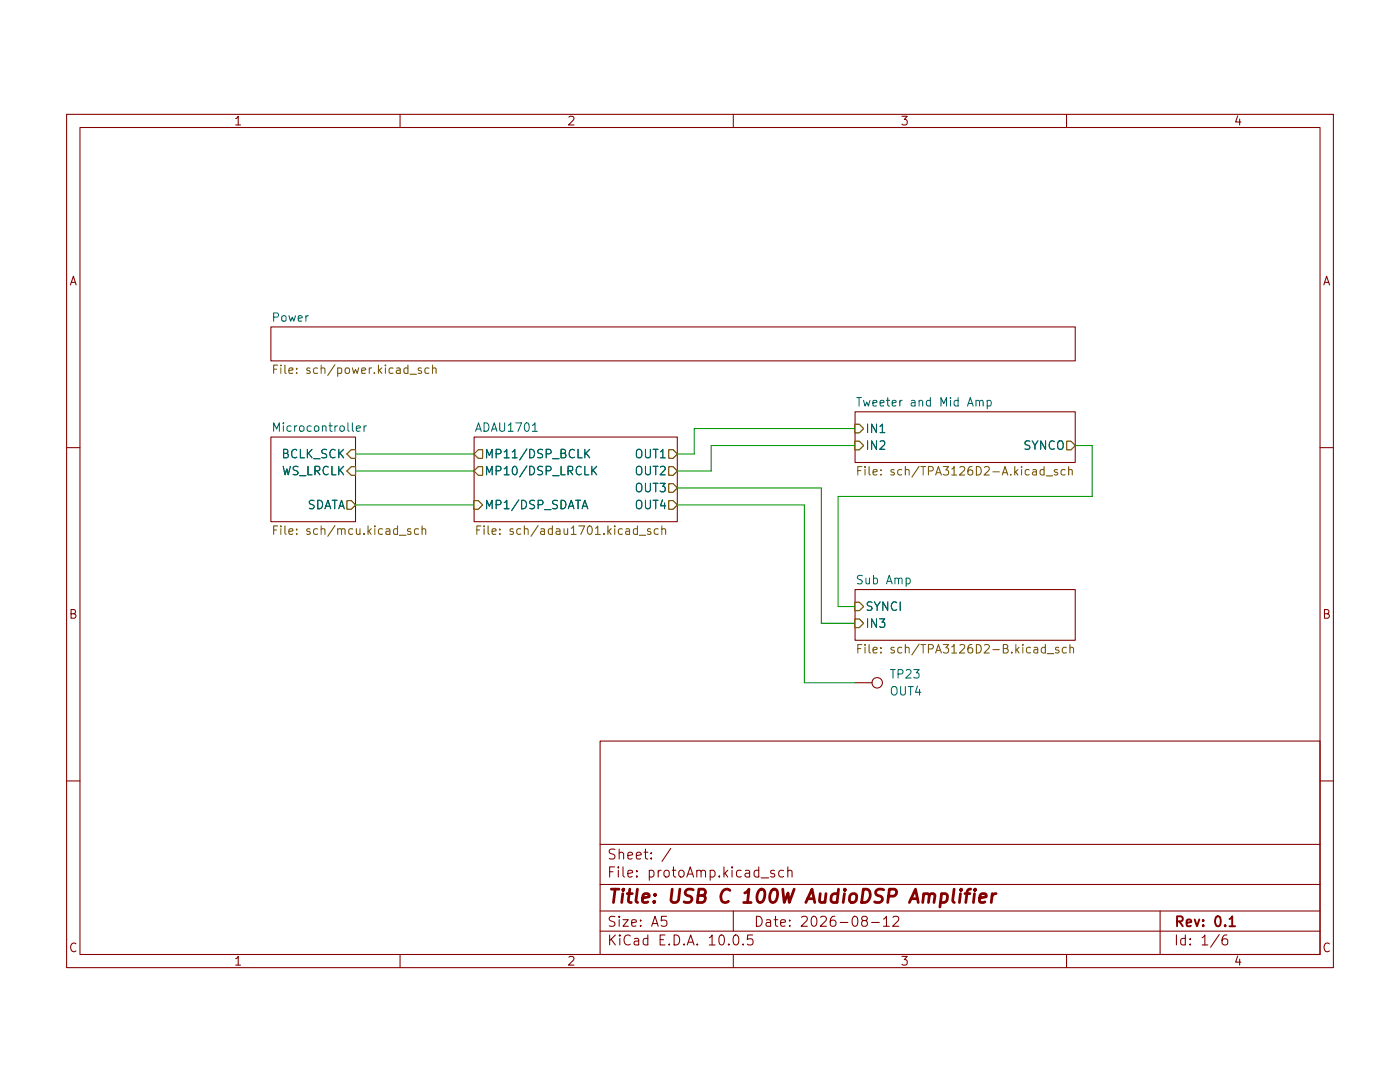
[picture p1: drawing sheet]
(kicad_sch
 (version 20260306)
 (generator "eeschema")
 (generator_version "10.0")
 (paper "A5")
 (title_block
  (title "USB C 100W AudioDSP Amplifier")
  (date "2026-08-12")
  (rev "0.1"))
 (lib_symbols
  (symbol "Connector:TestPoint"
   (pin_numbers (hide yes))
   (pin_names
    (offset 0.762) (hide yes)) (exclude_from_sim no) (in_bom yes) (on_board yes)
   (in_pos_files yes)
   (duplicate_pin_numbers_are_jumpers no)
   (property "Reference" "TP" (at 0 6.858 0) (show_name no) (do_not_autoplace no) (effects (font (size 1.27 1.27))))
   (property "Value" "TestPoint" (at 0 5.08 0) (show_name no) (do_not_autoplace no) (effects (font (size 1.27 1.27))))
   (property "Footprint" "" (at 5.08 0 0) (show_name no) (do_not_autoplace no) (hide yes) (effects (font (size 1.27 1.27))))
   (property "Datasheet" "" (at 5.08 0 0) (show_name no) (do_not_autoplace no) (hide yes) (effects (font (size 1.27 1.27))))
   (property "Description" "test point" (at 0 0 0) (show_name no) (do_not_autoplace no) (hide yes) (effects (font (size 1.27 1.27))))
   (symbol "TestPoint_0_1"
    (circle (center 0 3.302) (radius 0.762) (stroke (width 0) (type default)) (fill (type none))))
   (symbol "TestPoint_1_1"
    (pin passive line (at 0 0 90) (length 2.54) (name "1" (effects (font (size 1.27 1.27)))) (number "1" (effects (font (size 1.27 1.27))))))
   (embedded_fonts no)))
 (wire
  (pts (xy 53.34 60.96) (xy 71.12 60.96))
  (stroke (width 0) (type default)))
 (wire
  (pts (xy 161.29 59.69) (xy 163.83 59.69))
  (stroke (width 0) (type default)))
 (wire
  (pts (xy 125.73 83.82) (xy 128.27 83.82))
  (stroke (width 0) (type default)))
 (wire
  (pts (xy 104.14 60.96) (xy 101.6 60.96))
  (stroke (width 0) (type default)))
 (wire
  (pts (xy 101.6 68.58) (xy 120.65 68.58))
  (stroke (width 0) (type default)))
 (wire
  (pts (xy 106.68 63.5) (xy 106.68 59.69))
  (stroke (width 0) (type default)))
 (wire
  (pts (xy 120.65 68.58) (xy 120.65 95.25))
  (stroke (width 0) (type default)))
 (wire
  (pts (xy 123.19 86.36) (xy 128.27 86.36))
  (stroke (width 0) (type default)))
 (wire
  (pts (xy 101.6 63.5) (xy 106.68 63.5))
  (stroke (width 0) (type default)))
 (wire
  (pts (xy 125.73 67.31) (xy 125.73 83.82))
  (stroke (width 0) (type default)))
 (wire
  (pts (xy 53.34 63.5) (xy 71.12 63.5))
  (stroke (width 0) (type default)))
 (wire
  (pts (xy 123.19 66.04) (xy 123.19 86.36))
  (stroke (width 0) (type default)))
 (wire
  (pts (xy 101.6 66.04) (xy 123.19 66.04))
  (stroke (width 0) (type default)))
 (wire
  (pts (xy 120.65 95.25) (xy 128.27 95.25))
  (stroke (width 0) (type default)))
 (wire
  (pts (xy 106.68 59.69) (xy 128.27 59.69))
  (stroke (width 0) (type default)))
 (wire
  (pts (xy 104.14 57.15) (xy 104.14 60.96))
  (stroke (width 0) (type default)))
 (wire
  (pts (xy 128.27 57.15) (xy 104.14 57.15))
  (stroke (width 0) (type default)))
 (wire
  (pts (xy 53.34 68.58) (xy 71.12 68.58))
  (stroke (width 0) (type default)))
 (wire
  (pts (xy 163.83 67.31) (xy 125.73 67.31))
  (stroke (width 0) (type default)))
 (wire
  (pts (xy 163.83 59.69) (xy 163.83 67.31))
  (stroke (width 0) (type default)))
 (symbol
  (lib_id "Connector:TestPoint")
  (at 128.27 95.25 270)
  (unit 1)
  (body_style 1)
  (exclude_from_sim no)
  (in_bom yes)
  (on_board yes)
  (in_pos_files yes)
  (dnp no)
  (property "Reference" "TP23" (at 133.35 93.9799 90) (show_name no) (do_not_autoplace no) (effects (font (size 1.27 1.27)) (justify left)))
  (property "Value" "OUT4" (at 133.35 96.5199 90) (show_name no) (do_not_autoplace no) (effects (font (size 1.27 1.27)) (justify left)))
  (property "Footprint" "TestPoint:TestPoint_Pad_1.0x1.0mm" (at 128.27 100.33 0) (hide yes) (show_name no) (do_not_autoplace no) (effects (font (size 1.27 1.27))))
  (property "Datasheet" "" (at 128.27 100.33 0) (hide yes) (show_name no) (do_not_autoplace no) (effects (font (size 1.27 1.27))))
  (property "Description" "test point" (at 128.27 95.25 0) (hide yes) (show_name no) (do_not_autoplace no) (effects (font (size 1.27 1.27))))
  (pin "1"))
 (sheet
  (at 40.64 41.91)
  (size 120.65 5.08)
  (exclude_from_sim no)
  (in_bom yes)
  (on_board yes)
  (dnp no)
  (fields_autoplaced yes)
  (stroke (width 0.1524) (type solid))
  (fill (color 0 0 0 0))
  (property "Sheetname" "Power" (at 40.64 41.1984 0) (show_name no) (do_not_autoplace no) (effects (font (size 1.27 1.27)) (justify left bottom)))
  (property "Sheetfile" "sch/power.kicad_sch" (at 40.64 47.5746 0) (show_name no) (do_not_autoplace no) (effects (font (size 1.27 1.27)) (justify left top))))
 (sheet
  (at 71.12 58.42)
  (size 30.48 12.7)
  (exclude_from_sim no)
  (in_bom yes)
  (on_board yes)
  (dnp no)
  (fields_autoplaced yes)
  (stroke (width 0.1524) (type solid))
  (fill (color 0 0 0 0))
  (property "Sheetname" "ADAU1701" (at 71.12 57.7084 0) (show_name no) (do_not_autoplace no) (effects (font (size 1.27 1.27)) (justify left bottom)))
  (property "Sheetfile" "sch/adau1701.kicad_sch" (at 71.12 71.7046 0) (show_name no) (do_not_autoplace no) (effects (font (size 1.27 1.27)) (justify left top)))
  (pin "OUT1" output (at 101.6 60.96 0) (effects (font (size 1.27 1.27)) (justify right)))
  (pin "OUT2" output (at 101.6 63.5 0) (effects (font (size 1.27 1.27)) (justify right)))
  (pin "OUT3" output (at 101.6 66.04 0) (effects (font (size 1.27 1.27)) (justify right)))
  (pin "OUT4" output (at 101.6 68.58 0) (effects (font (size 1.27 1.27)) (justify right)))
  (pin "MP1{slash}DSP_SDATA" input (at 71.12 68.58 180) (effects (font (size 1.27 1.27)) (justify left)))
  (pin "MP10{slash}DSP_LRCLK" output (at 71.12 63.5 180) (effects (font (size 1.27 1.27)) (justify left)))
  (pin "MP11{slash}DSP_BCLK" output (at 71.12 60.96 180) (effects (font (size 1.27 1.27)) (justify left))))
 (sheet
  (at 40.64 58.42)
  (size 12.7 12.7)
  (exclude_from_sim no)
  (in_bom yes)
  (on_board yes)
  (dnp no)
  (fields_autoplaced yes)
  (stroke (width 0.1524) (type solid))
  (fill (color 0 0 0 0))
  (property "Sheetname" "Microcontroller" (at 40.64 57.7084 0) (show_name no) (do_not_autoplace no) (effects (font (size 1.27 1.27)) (justify left bottom)))
  (property "Sheetfile" "sch/mcu.kicad_sch" (at 40.64 71.7046 0) (show_name no) (do_not_autoplace no) (effects (font (size 1.27 1.27)) (justify left top)))
  (pin "BCLK_SCK" input (at 53.34 60.96 0) (effects (font (size 1.27 1.27)) (justify right)))
  (pin "SDATA" output (at 53.34 68.58 0) (effects (font (size 1.27 1.27)) (justify right)))
  (pin "WS_LRCLK" input (at 53.34 63.5 0) (effects (font (size 1.27 1.27)) (justify right))))
 (sheet
  (at 128.27 81.28)
  (size 33.02 7.62)
  (exclude_from_sim no)
  (in_bom yes)
  (on_board yes)
  (dnp no)
  (fields_autoplaced yes)
  (stroke (width 0.1524) (type solid))
  (fill (color 0 0 0 0))
  (property "Sheetname" "Sub Amp" (at 128.27 80.5684 0) (show_name no) (do_not_autoplace no) (effects (font (size 1.27 1.27)) (justify left bottom)))
  (property "Sheetfile" "sch/TPA3126D2-B.kicad_sch" (at 128.27 89.4846 0) (show_name no) (do_not_autoplace no) (effects (font (size 1.27 1.27)) (justify left top)))
  (pin "IN3" input (at 128.27 86.36 180) (effects (font (size 1.27 1.27)) (justify left)))
  (pin "SYNCI" input (at 128.27 83.82 180) (effects (font (size 1.27 1.27)) (justify left))))
 (sheet
  (at 128.27 54.61)
  (size 33.02 7.62)
  (exclude_from_sim no)
  (in_bom yes)
  (on_board yes)
  (dnp no)
  (fields_autoplaced yes)
  (stroke (width 0.1524) (type solid))
  (fill (color 0 0 0 0))
  (property "Sheetname" "Tweeter and Mid Amp" (at 128.27 53.8984 0) (show_name no) (do_not_autoplace no) (effects (font (size 1.27 1.27)) (justify left bottom)))
  (property "Sheetfile" "sch/TPA3126D2-A.kicad_sch" (at 128.27 62.8146 0) (show_name no) (do_not_autoplace no) (effects (font (size 1.27 1.27)) (justify left top)))
  (pin "IN1" input (at 128.27 57.15 180) (effects (font (size 1.27 1.27)) (justify left)))
  (pin "IN2" input (at 128.27 59.69 180) (effects (font (size 1.27 1.27)) (justify left)))
  (pin "SYNCO" output (at 161.29 59.69 0) (effects (font (size 1.27 1.27)) (justify right))))
 (sheet_instances
  (path ""
   (page "1")))
 (embedded_fonts no))
